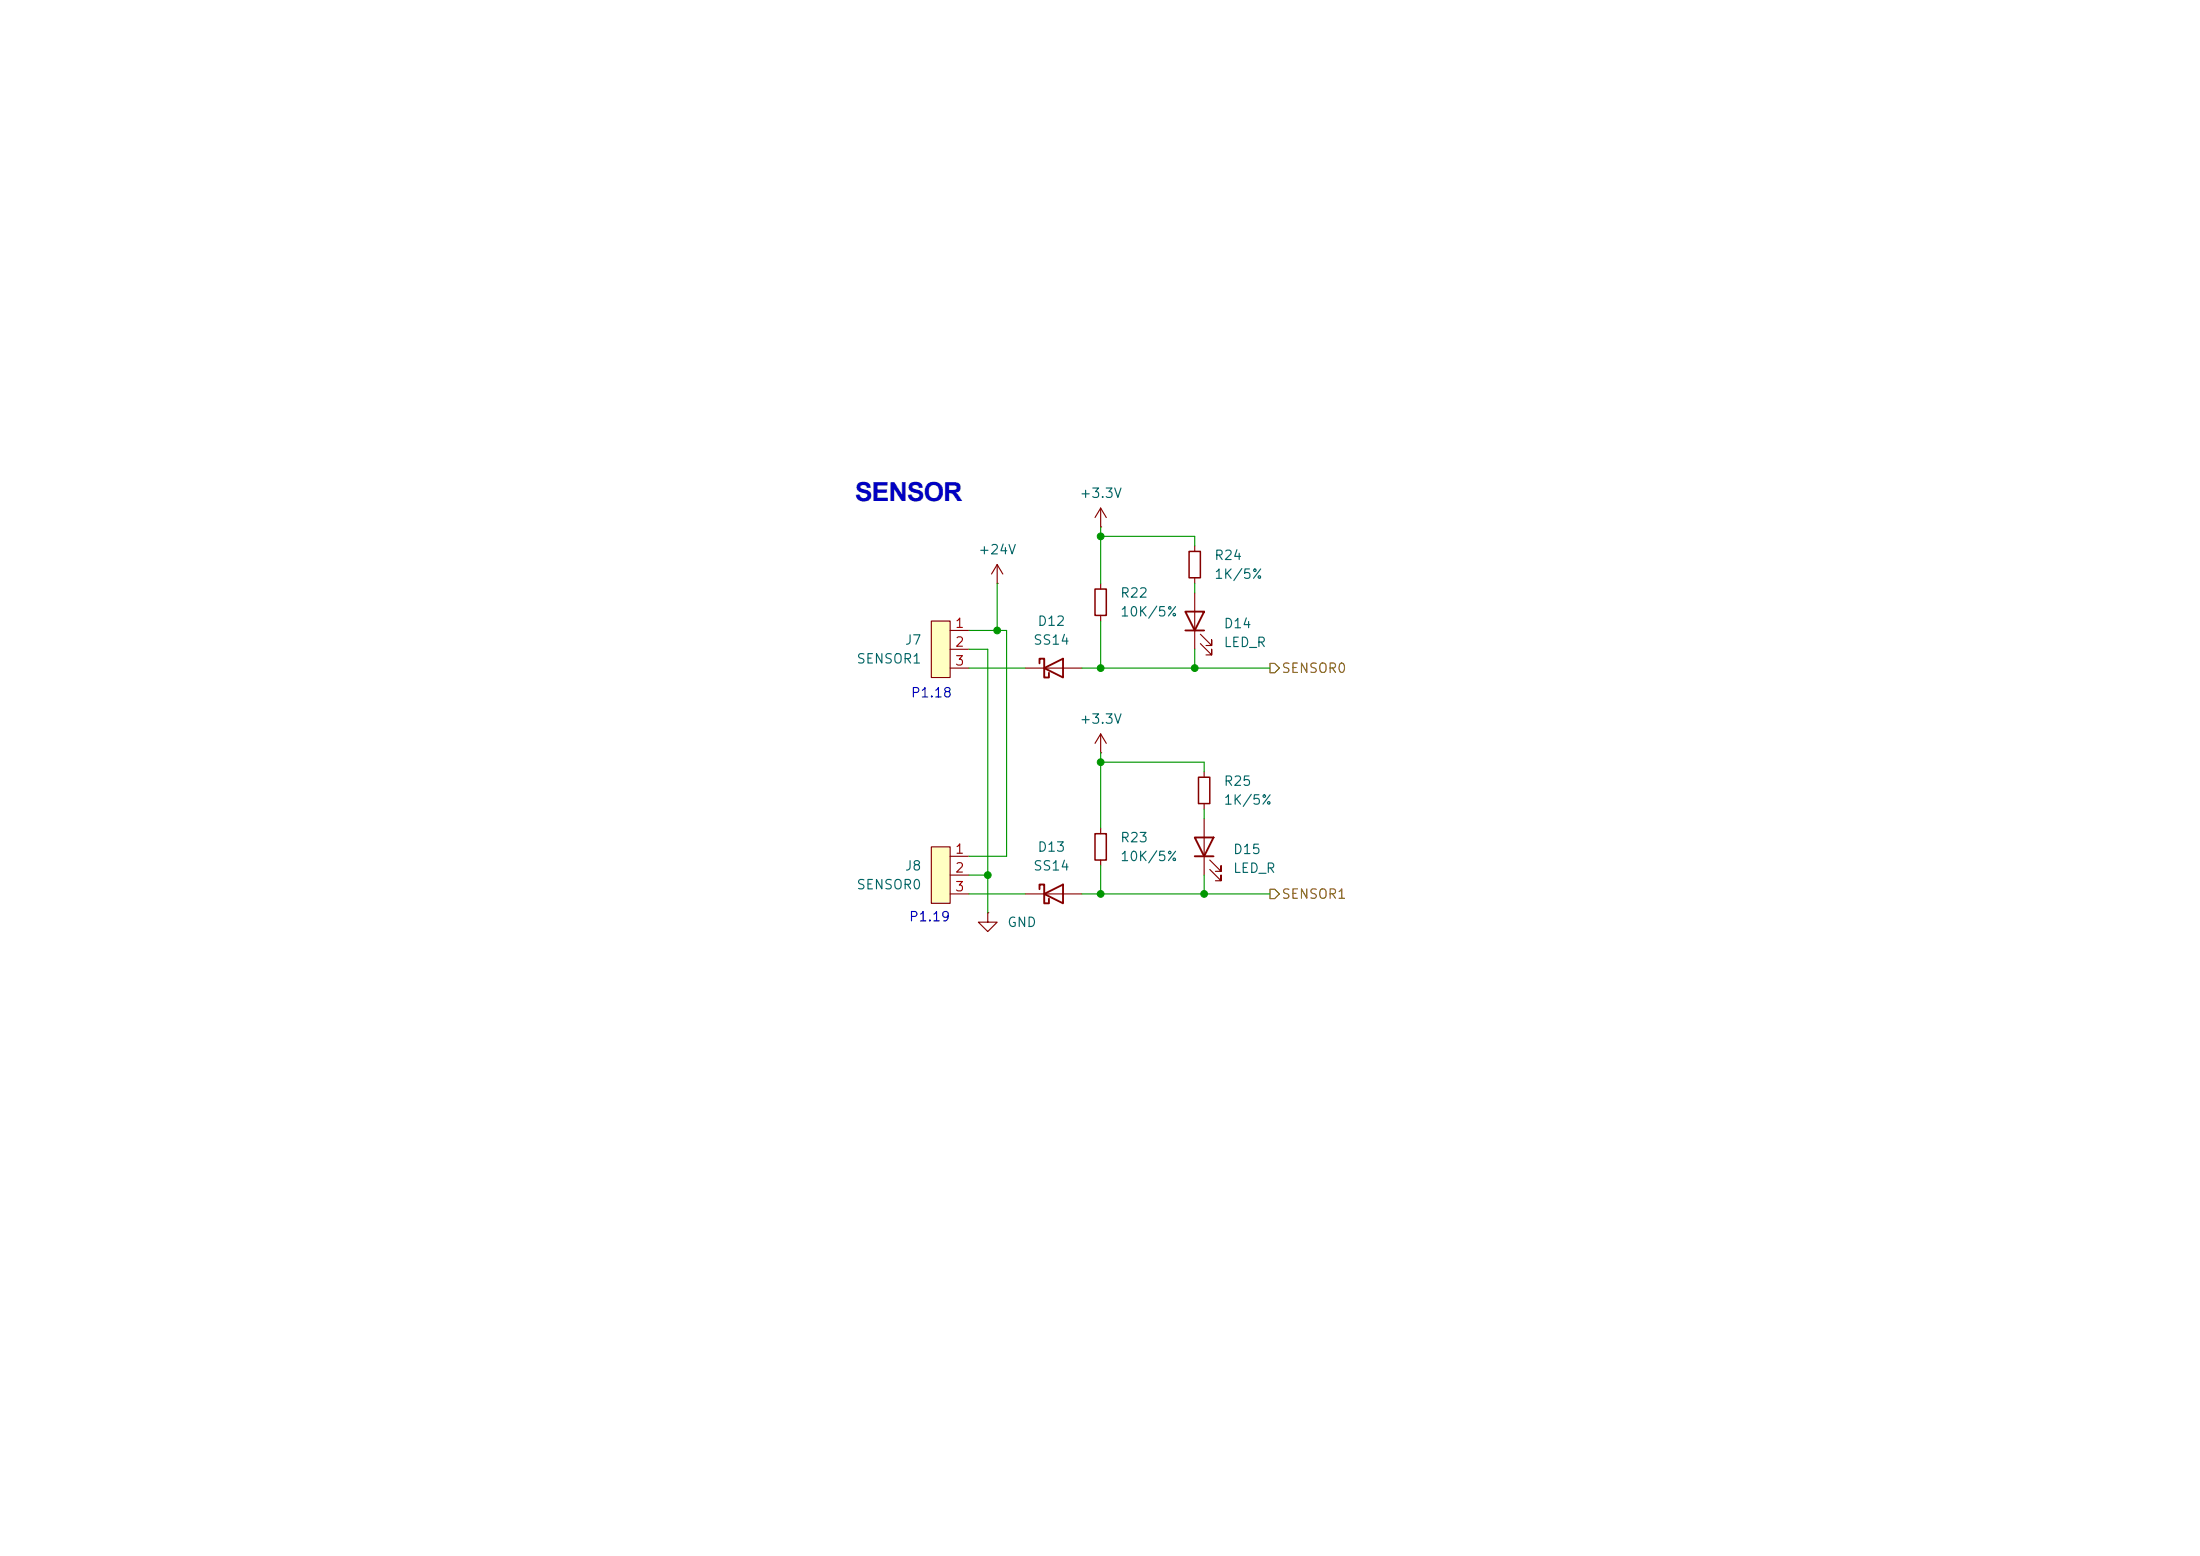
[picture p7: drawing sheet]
<svg xmlns="http://www.w3.org/2000/svg" width="297mm" height="210mm" viewBox="0 0 297 210" stroke-linecap="round" stroke-linejoin="round" font-family="sans-serif">
<path d="M147.8 112.5h1.6v3.6h-1.6zM161.8 104.9h1.5v3.6h-1.5z" fill="none" stroke="#840000" stroke-width=".2"/>
<path d="M148.6 99.1v2.5M148.6 99.1l-.8 1.2M148.6 99.1l.8 1.2M148.6 101.6h.1M148.6 111.8v.7M148.6 116.1v.7M162.6 104.1v.8M162.6 108.5v.7M162.6 110.5v7.6M163.3 117.3l1.5 1.6v-.8v.8h-.7M163.3 116.1l1.5 1.5v-.8v.8h-.7" fill="none" stroke="#840000" stroke-width=".15"/>
<path d="M161.3 113h2.5l-1.2 2.6zM161.3 115.6h2.5" fill="none" stroke="#840000" stroke-width=".25"/>
<path d="M125.7 83.8h2.6v7.6h-2.6z" fill="#ffffc2"/>
<g fill="none" stroke="#840000" stroke-width=".15">
<path d="M134.6 78.7h.1M134.6 76.2l-.7 1.3M134.6 76.2l.8 1.3M134.6 76.2v2.5M148.6 71.1h.1M148.6 68.6l-.8 1.3M148.6 68.6l.8 1.3M148.6 68.6v2.5M125.7 83.8h2.6v7.6h-2.6zM128.3 85.1h2.5M128.3 87.6h2.5M128.3 90.2h2.5"/>
<path d="M138.4 90.2h7.6M133.3 123.2v1.3h1.3l-1.3 1.2-1.2-1.2h1.2M133.3 123.2h.1M138.4 120.7h7.6"/>
</g>
<path d="M140.3 89.5v-.6h.7v2.5h.6v-.6M141 90.2l2.5-1.3v2.5zM140.3 120v-.6h.7v2.5h.6v-.6M141 120.7l2.5-1.3v2.5z" fill="none" stroke="#840000" stroke-width=".25"/>
<path d="M125.7 114.3h2.6v7.6h-2.6z" fill="#ffffc2"/>
<path d="M148.6 78.7v.8M161.3 73.7v.7M161.3 78v.7M148.6 83.1v.7M161.3 80v7.6M162.1 86.9l1.5 1.5v-.8v.8h-.8M162.1 85.6l1.5 1.5v-.7v.7h-.8M125.7 114.3h2.6v7.6h-2.6zM128.3 115.6h2.5M128.3 118.1h2.5M128.3 120.7h2.5" fill="none" stroke="#840000" stroke-width=".15"/>
<path d="M147.8 79.5h1.6v3.6h-1.6zM160.5 74.4h1.6v3.6h-1.6z" fill="none" stroke="#840000" stroke-width=".2"/>
<path d="M160 82.6h2.6l-1.3 2.5zM160 85.1h2.6" fill="none" stroke="#840000" stroke-width=".25"/>
<path d="M171.4 89.5h.7l.6 .7-.6 .6h-.7zM171.4 120h.7l.6 .7-.6 .6h-.7z" fill="none" stroke="#725600" stroke-width=".15"/>
<g fill="none" stroke="#009600" stroke-width=".15">
<path d="M134.6 78.7v6.4M148.6 71.1v7.6M148.6 72.4h12.7v1.3M161.3 78.7v1.3M130.8 85.1h5.1v30.5h-5.1M130.8 90.2h7.6M130.8 87.6h2.5v35.6M146 90.2h25.4M148.6 83.8v6.4M161.3 87.6v2.6M130.8 118.1h2.5M148.6 101.6v10.2"/>
<path d="M148.6 116.8v3.9M148.6 102.9h14v1.2M162.6 109.2v1.3M162.6 118.1v2.6M130.8 120.7h7.6M146 120.7h25.4"/>
</g>
<g fill="#009600" stroke="#009600" stroke-width=".14">
<circle cx="134.6" cy="85.1" r=".46"/>
<circle cx="133.3" cy="118.1" r=".46"/>
<circle cx="148.6" cy="90.2" r=".46"/>
<circle cx="148.6" cy="72.4" r=".46"/>
<circle cx="148.6" cy="102.9" r=".46"/>
<circle cx="161.3" cy="90.2" r=".46"/>
<circle cx="148.6" cy="120.7" r=".46"/>
<circle cx="162.6" cy="120.7" r=".46"/>
</g>
<text font-size="3.5" fill="#0000c2" x="115.4" y="67.6">SENSOR</text>
<g font-size="1.3" fill="#006464">
<text x="145.6" y="67.5">+3.3V</text>
<text x="132" y="75.1">+24V</text>
<text x="163.8" y="75.9">R24</text>
<text x="151.1" y="81">R22</text>
<text x="151.1" y="83.5">10K/5%</text>
<text x="163.8" y="78.4">1K/5%</text>
<text x="115.5" y="89.9">SENSOR1</text>
<text x="122.1" y="87.3">J7</text>
<text x="139.4" y="87.3">SS14</text>
<text x="140" y="84.8">D12</text>
<text x="165.1" y="87.6">LED_R</text>
<text x="165.1" y="85.1">D14</text>
<text x="145.6" y="98">+3.3V</text>
<text x="165.1" y="106.4">R25</text>
<text x="165.1" y="108.9">1K/5%</text>
<text x="122.1" y="117.8">J8</text>
<text x="139.4" y="117.8">SS14</text>
<text x="140" y="115.3">D13</text>
<text x="151.1" y="114">R23</text>
<text x="151.1" y="116.5">10K/5%</text>
<text x="166.4" y="118.1">LED_R</text>
<text x="166.4" y="115.6">D15</text>
<text x="115.5" y="120.4">SENSOR0</text>
<text x="135.9" y="125.4">GND</text>
</g>
<g font-size="1.3" fill="#a90000">
<text x="128.8" y="85.1">1</text>
<text x="128.8" y="87.6">2</text>
<text x="128.8" y="90.1">3</text>
<text x="128.8" y="115.5">1</text>
<text x="128.8" y="118.1">2</text>
<text x="128.8" y="120.6">3</text>
</g>
<g font-size="1.3" fill="#0000c2">
<text x="122.9" y="94.4">P1.18</text>
<text x="122.6" y="124.7">P1.19</text>
</g>
<g font-size="1.3" fill="#725600">
<text x="172.9" y="91.1">SENSOR0</text>
<text x="172.9" y="121.6">SENSOR1</text>
</g>
</svg>
